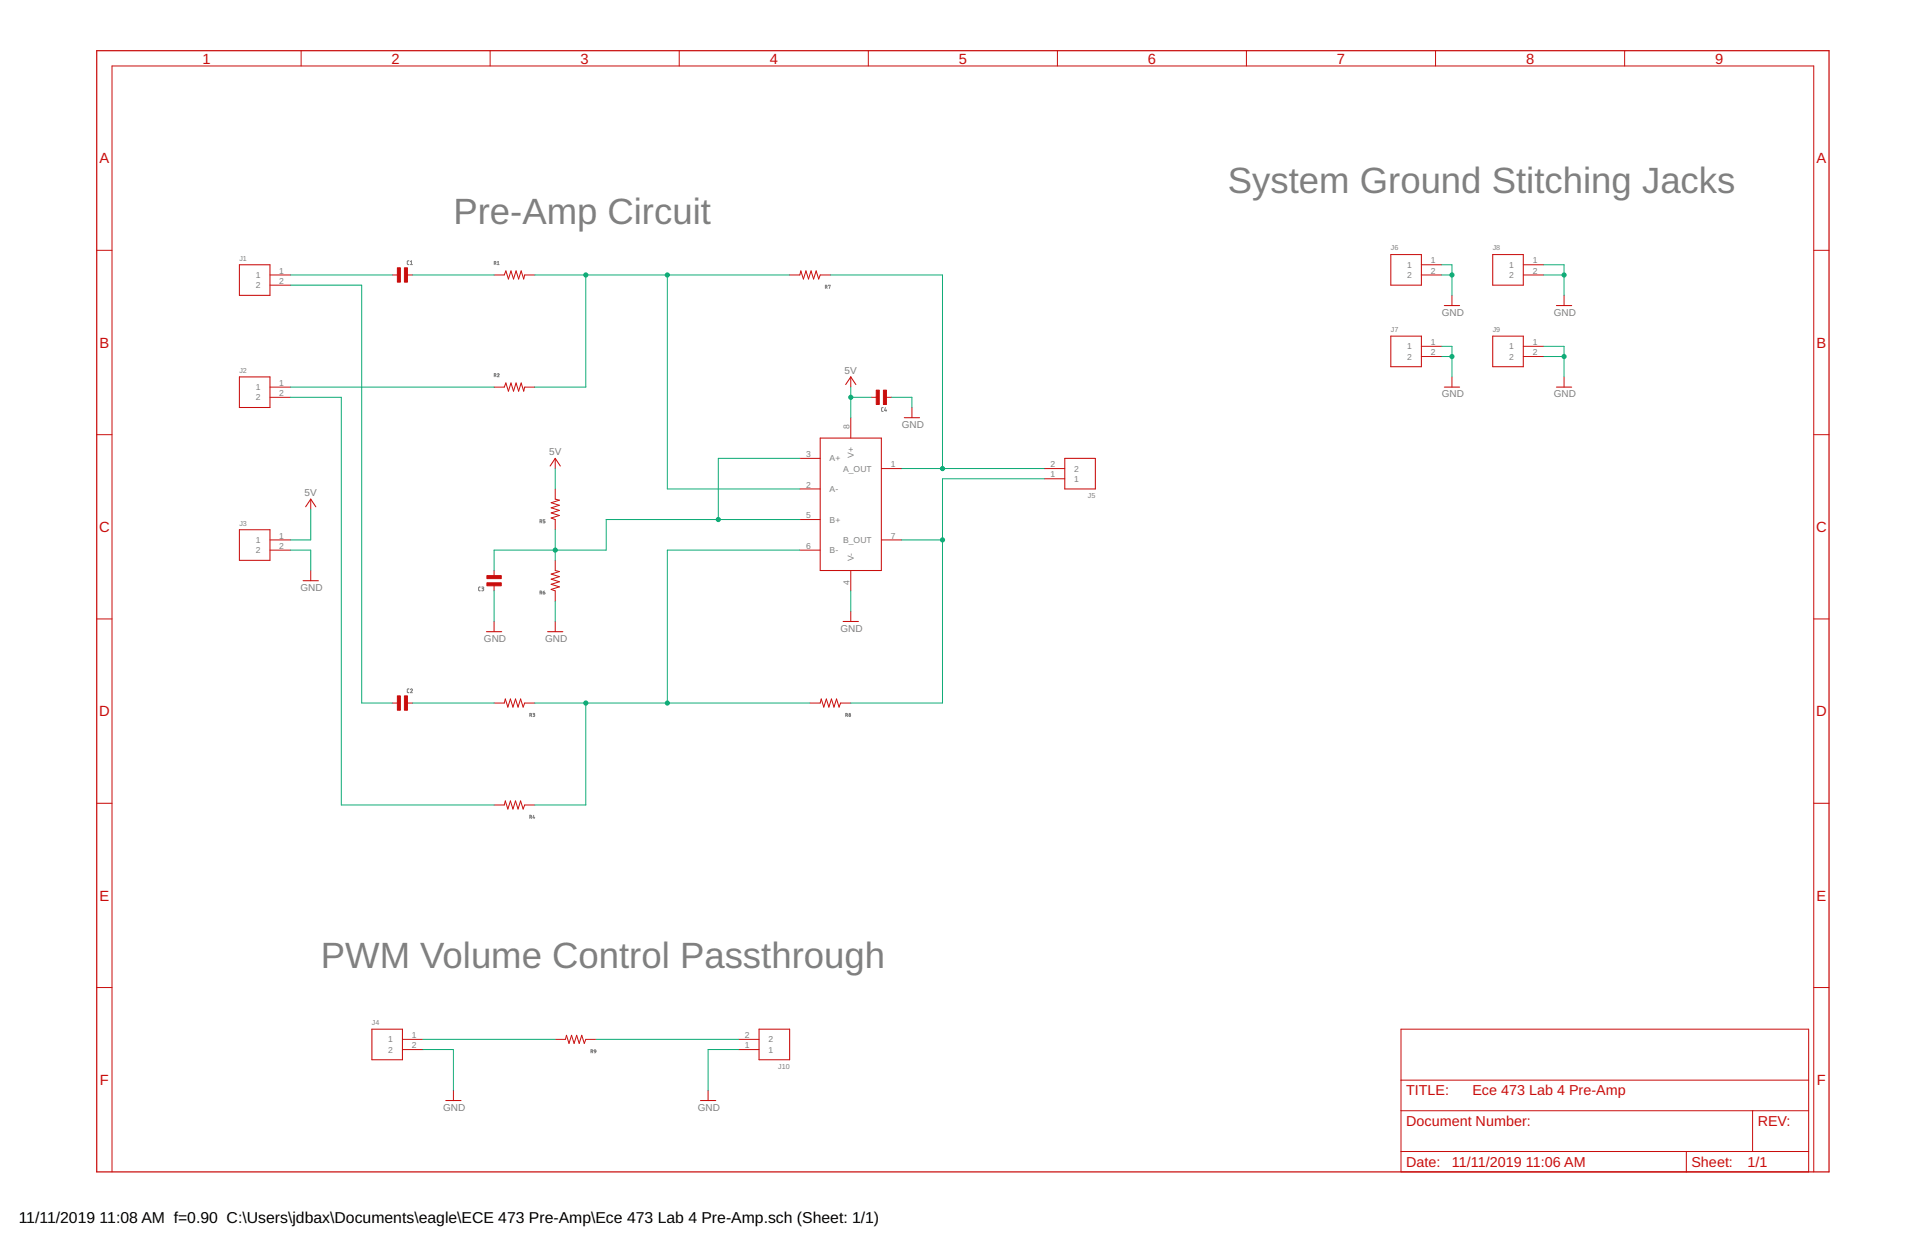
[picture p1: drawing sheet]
<svg xmlns="http://www.w3.org/2000/svg" width="432mm" height="279mm" viewBox="0 0 432 279" stroke-linecap="round" stroke-linejoin="round" font-family="sans-serif">
<g fill="none" stroke="#808080" stroke-width=".22">
<path d="M91.7 58.5l-.3 .2v.5l.3 .1M92.1 59.3h.4M92.1 58.7l.2-.2v.8M110.9 59h.3v-.3l-.3-.1v.7M111.1 59l.2 .3M111.6 58.8l.2-.2v.7M111.6 59.3h.4M185.1 64.4l.3-.1v-.3h-.3v.7M185.4 64.4l.1 .3M185.8 64.1l.4-.1-.2 .7M110.9 84.2l.3-.1v-.2l-.3-.1v.7M111.1 84.2l.2 .3"/>
<path d="M111.6 83.9a.19 .19 0 0 1 .2-.1 .19 .19 0 0 1 .1 .3l-.3 .4h.4M198.1 91.4l-.4 .2 .1 .6h.3M198.6 91.4l-.2 .7h.5M198.8 91.9v.3M121.1 116.9l.4-.1v-.2l-.4-.1v.7M121.4 116.9l.1 .3M122.2 116.5h-.4v.4l.4 .1v.2h-.4M107.7 131.6l-.3 .2v.6l.3 .1M108.1 131.6l.4 .1v.2l-.4 .1M108.3 132l.2 .4-.4 .1M121.1 132.9l.4-.1v-.2l-.4-.1v.7M121.4 132.9l.1 .3"/>
<path d="M121.8 132.9h.3a.2 .2 0 0 1 .1 .2 .2 .2 0 0 1-.2 .2 .2 .2 0 0 1-.2-.2zM122.2 132.5l-.4 .4M91.7 154.5l-.3 .2v.5l.3 .1M92.1 154.7a.23 .23 0 0 1 .3-.2 .23 .23 0 0 1 .1 .4l-.4 .4h.4M119.5 160l.4 .1v.2h-.3M118.9 160.4l.3-.1v-.2l-.3-.1v.7M119.1 160.4l.2 .3M119.7 160.3l.2 .3-.4 .1M189.7 160.4l.3-.1 .1-.2-.4-.1v.7M189.9 160.4l.2 .3M118.9 183.2h.2l.1-.3-.3-.1v.7M119.1 183.2l.2 .3"/>
<path d="M119.7 182.8l-.2 .6h.5M119.8 183.2v.3M132.6 235.8h.2M132.8 235.8l.1-.3-.3-.1v.7M132.8 235.8l.2 .3M133.3 235.5l.3-.1 .1 .4-.4-.1zM133.7 235.8l-.4 .3"/>
<circle cx="190.6" cy="160.5" r=".2"/>
<circle cx="190.6" cy="160.1" r=".15"/>
</g>
<path d="M21.7 11.4h388.6v251.4h-388.6z" fill="none" stroke="#c90d0c" stroke-width=".28"/>
<g fill="none" stroke="#c90d0c" stroke-width=".22">
<path d="M67.5 11.4v3.4M109.9 11.4v3.4M152.4 11.4v3.4M194.8 11.4v3.4M237.2 11.4v3.4M279.6 11.4v3.4M322 11.4v3.4M364.4 11.4v3.4M21.7 56.1h3.4M318.8 59.4h4.6M341.7 59.4h4.6M406.8 56.1h3.5"/>
<path d="M60.6 61.7h4.5M60.6 63.9h4.5M88 61.7h1.3M91.2 61.7h1.4M110.8 61.7h2.3l.4-1 .5 1.9 .6-1.9 .6 1.9 .6-1.9 .5 1.9 .6-1.9 .6 1.9 .2-.9h2.3M177.1 61.7h2.3l.2-1 .6 1.9 .6-1.9 .6 1.9 .5-1.9 .6 1.9 .6-1.9 .5 1.9 .4-.9h2.3M318.8 61.7h4.6M318.8 77.7h4.6M318.8 79.9h4.6M325.7 66.2v2.3M341.7 61.7h4.6M341.7 77.7h4.6"/>
<path d="M341.7 79.9h4.6M350.8 66.2v2.3M21.7 97.5h3.4M60.6 86.8h4.5M60.6 89.1h4.5M110.8 86.8h2.3l.4-.9 .5 1.8 .6-1.8 .6 1.8 .6-1.8 .5 1.8 .6-1.8 .6 1.8 .2-.9h2.3M190.8 84.5v2.3M190.8 93.7v4.5M195.4 89.1h1.4M198.6 89.1h1.4M204.6 91.4v2.3M325.7 84.5v2.3"/>
<path d="M350.8 84.5v2.3M406.8 97.5h3.5M69.7 111.9v2.3M124.5 102.8v2.3M124.5 109.6v2.3l1 .3-1.9 .5 1.9 .6-1.9 .6 1.9 .5-1.9 .6 1.9 .6-1.9 .6 .9 .3v2.3M179.4 102.8h4.6M179.4 109.6h4.6M179.4 116.5h4.6M197.7 105.1h4.6M234.3 105.1h4.5M234.3 107.4h4.5M21.7 138.8h3.4"/>
<path d="M60.6 123.4h4.5M60.6 121.1h4.5M69.7 127.9v2.3M110.8 127.9v1.4M110.8 131.1v1.4M110.8 139.4v2.2M124.5 125.6v2.3l1 .3-1.9 .5 1.9 .6-1.9 .6 1.9 .6-1.9 .5 1.9 .6-1.9 .6 .9 .3v2.3M124.5 139.4v2.2M179.4 123.4h4.6M190.8 127.9v4.6M190.8 137.1v2.3M197.7 121.1h4.6"/>
<path d="M406.8 138.8h3.5M88 157.6h1.3M91.2 157.6h1.4M110.8 157.6h2.3l.2-.9 .6 1.9 .6-1.9 .6 1.9 .5-1.9 .6 1.9 .6-1.9 .5 1.9 .4-1h2.3M181.7 157.6h2.3l.2-.9 .6 1.9 .6-1.9 .5 1.9 .6-1.9 .6 1.9 .5-1.9 .6 1.9 .4-1h2.2M21.7 180.1h3.4M110.8 180.5h2.3l.2-.9 .6 1.8 .6-1.8 .6 1.8 .5-1.8 .6 1.8 .6-1.8 .5 1.8 .4-.9h2.3M406.8 180.1h3.5M21.7 221.4h3.4M90.3 233.1h4.5M90.3 235.4h4.5M124.5 233.1h2.3l.3-.9 .5 1.8 .6-1.8 .6 1.8 .5-1.8 .6 1.8 .6-1.8 .6 1.8 .3-.9h2.3"/>
<path d="M165.7 233.1h4.6M165.7 235.4h4.6M314.3 230.8h91.4v32h-91.4zM406.8 221.4h3.5M101.7 244.5v2.3M158.8 244.5v2.3M314.3 249.1h91.4M314.3 258.2h91.4M314.3 242.2h91.4M378.3 258.2v4.6M393.1 249.1v9.1M25.1 262.8v-248h381.7v248"/>
</g>
<g fill="none" stroke="#c90d0c" stroke-width=".23">
<path d="M53.7 59.4h6.9v6.8h-6.9zM312 57.1h6.8v6.8h-6.8zM334.8 57.1h6.9v6.8h-6.9zM312 75.4h6.8v6.8h-6.8zM324 68.5h3.4M334.8 75.4h6.9v6.8h-6.9zM349.1 68.5h3.5M53.7 84.5h6.9v6.9h-6.9zM184 98.2h13.7v29.7h-13.7zM189.7 86.2l1.1-1.7 1.2 1.7M202.8 93.7h3.5M324 86.8h3.4"/>
<path d="M349.1 86.8h3.5M53.7 118.8h6.9v6.8h-6.9zM68.6 113.6l1.1-1.7 1.1 1.7M123.4 104.5l1.1-1.7 1.2 1.7M238.8 102.8h6.9v6.8h-6.9zM68 130.2h3.4M189.1 139.4h3.5M109.1 141.6h3.4M122.8 141.6h3.5M83.4 230.8h6.9v6.8h-6.9zM170.3 230.8h6.8v6.8h-6.8zM100 246.8h3.4"/>
<path d="M157.1 246.8h3.4"/>
</g>
<g fill="#c90d0c" stroke="#c90d0c" stroke-width=".22">
<path d="M89.1 60h.7v3.3h-.7z"/>
<path d="M90.7 60h.7v3.3h-.7z"/>
<path d="M89.1 156h.7v3.3h-.7z"/>
<path d="M90.7 156h.7v3.3h-.7z"/>
<path d="M109.2 130.7h3.2v.7h-3.2z"/>
<path d="M109.2 129.1h3.2v.7h-3.2z"/>
<path d="M198.2 87.5h.6v3.2h-.6z"/>
<path d="M196.6 87.5h.6v3.2h-.6z"/>
</g>
<g fill="none" stroke="#0dab76" stroke-width=".22">
<path d="M323.4 59.4h2.3v6.8M346.3 59.4h4.5v6.8M65.1 61.7h22.9M65.1 63.9h16v93.7h6.9M92.6 61.7h18.2M120 61.7h57.1M131.4 61.7v25.1h-11.4M149.7 61.7v47.9h29.7M186.3 61.7h25.1v43.4M323.4 77.7h2.3v6.8M323.4 61.7h2.3M323.4 79.9h2.3"/>
<path d="M346.3 61.7h4.5M346.3 77.7h4.5v6.8M346.3 79.9h4.5M65.1 89.1h11.5v91.4h34.2M65.1 86.8h45.7M190.8 86.8v6.9M190.8 89.1h4.6M200 89.1h4.6v2.3M69.7 114.2v6.9h-4.6M124.5 105.1v4.5M124.5 118.8v6.8M179.4 116.5h-43.4v6.9h-25.2v4.5"/>
<path d="M179.4 102.8h-18.3v13.7M202.3 105.1h32M234.3 107.4h-22.9v50.2h-20.6M65.1 123.4h4.6v4.5M110.8 132.5v6.9M124.5 134.8v4.6M179.4 123.4h-29.7v34.2M190.8 132.5v4.6M202.3 121.1h9.1M92.6 157.6h18.2M120 157.6h61.7M131.4 157.6v22.9h-11.4"/>
<path d="M94.8 235.4h6.9v9.1M94.8 233.1h29.7M133.7 233.1h32M165.7 235.4h-6.9v9.1"/>
</g>
<g fill="#0dab76" stroke="#0dab76" stroke-width=".22">
<circle cx="325.7" cy="61.7" r=".47"/>
<circle cx="325.7" cy="79.9" r=".47"/>
<circle cx="350.8" cy="61.7" r=".47"/>
<circle cx="350.8" cy="79.9" r=".47"/>
<circle cx="190.8" cy="89.1" r=".47"/>
<circle cx="161.1" cy="116.5" r=".47"/>
<circle cx="124.5" cy="123.4" r=".47"/>
<circle cx="149.7" cy="61.7" r=".47"/>
<circle cx="131.4" cy="61.7" r=".47"/>
<circle cx="211.4" cy="105.1" r=".47"/>
<circle cx="211.4" cy="121.1" r=".47"/>
<circle cx="131.4" cy="157.6" r=".47"/>
<circle cx="149.7" cy="157.6" r=".47"/>
</g>
<g font-size="8.2" fill="#808080">
<text x="275.4" y="43.4">System Ground Stitching Jacks</text>
<text x="101.7" y="50.2">Pre-Amp Circuit</text>
<text x="72" y="217.1">PWM Volume Control Passthrough</text>
</g>
<g font-size="3.5">
<text x="4.2" y="274.2">11/11/2019</text>
<text x="22.4" y="274.2">11:08 AM f=0.90 C:\Users\jdbax\Documents\eagle\ECE 473 Pre-Amp\Ece 473 Lab 4 Pre-Amp.sch (Sheet: 1/1)</text>
</g>
<g font-size="3.3" fill="#c90d0c">
<text x="45.4" y="14.3">1</text>
<text x="87.8" y="14.3">2</text>
<text x="130.2" y="14.3">3</text>
<text x="172.7" y="14.3">4</text>
<text x="215.1" y="14.3">5</text>
<text x="257.5" y="14.3">6</text>
<text x="299.9" y="14.3">7</text>
<text x="342.3" y="14.3">8</text>
<text x="384.7" y="14.3">9</text>
<text x="22.3" y="36.6">A</text>
<text x="407.5" y="36.6">A</text>
<text x="22.3" y="78">B</text>
<text x="407.5" y="78">B</text>
<text x="22.2" y="119.3">C</text>
<text x="407.4" y="119.3">C</text>
<text x="22.2" y="160.6">D</text>
<text x="407.4" y="160.6">D</text>
<text x="22.3" y="202">E</text>
<text x="407.5" y="202">E</text>
<text x="22.4" y="243.3">F</text>
<text x="407.6" y="243.3">F</text>
</g>
<g font-size="3.2" fill="#c90d0c">
<text x="315.4" y="245.6">TITLE:</text>
<text x="330.3" y="245.6">Ece 473 Lab 4 Pre-Amp</text>
<text x="315.4" y="252.5">Document Number:</text>
<text x="394.3" y="252.5">REV:</text>
<text x="315.4" y="261.6">Date:</text>
<text x="325.7" y="261.6">11/11/2019</text>
<text x="342.3" y="261.6">11:06 AM</text>
<text x="379.4" y="261.6">Sheet:</text>
<text x="392" y="261.6">1/1</text>
</g>
<g font-size="2.2" fill="#808080">
<text x="323.4" y="70.8">GND</text>
<text x="348.6" y="70.8">GND</text>
<text x="189.5" y="83.8">5V</text>
<text x="323.4" y="89.1">GND</text>
<text x="348.6" y="89.1">GND</text>
<text x="202.3" y="95.9">GND</text>
<text x="123.2" y="102.1">5V</text>
<text x="68.3" y="111.3">5V</text>
<text x="67.4" y="132.5">GND</text>
<text x="108.6" y="143.9">GND</text>
<text x="122.3" y="143.9">GND</text>
<text x="188.6" y="141.7">GND</text>
<text x="99.4" y="249.1">GND</text>
<text x="156.6" y="249.1">GND</text>
</g>
<g font-size="1.9" fill="#808080">
<text x="320.9" y="59.1">1</text>
<text x="343.8" y="59.1">1</text>
<text x="57.4" y="62.3">1</text>
<text x="57.4" y="64.6">2</text>
<text x="62.7" y="61.3">1</text>
<text x="62.7" y="63.6">2</text>
<text x="315.7" y="60.1">1</text>
<text x="315.7" y="62.3">2</text>
<text x="320.9" y="61.3">2</text>
<text x="338.5" y="60.1">1</text>
<text x="338.5" y="62.3">2</text>
<text x="343.8" y="61.3">2</text>
<text x="320.9" y="77.3">1</text>
<text x="343.8" y="77.3">1</text>
<text x="315.7" y="78.3">1</text>
<text x="315.7" y="80.6">2</text>
<text x="320.9" y="79.6">2</text>
<text x="338.5" y="78.3">1</text>
<text x="338.5" y="80.6">2</text>
<text x="343.8" y="79.6">2</text>
<text x="57.4" y="87.5">1</text>
<text x="57.4" y="89.8">2</text>
<text x="62.7" y="86.5">1</text>
<text x="62.7" y="88.8">2</text>
<text x="190.5" y="96.1" transform="rotate(-90 190.5 96.1)">8</text>
<text x="180.8" y="102.5">3</text>
<text x="186.1" y="103.5">A+</text>
<text x="189.1" y="105.8">A_OUT</text>
<text x="191.5" y="102.7" transform="rotate(-90 191.5 102.7)">V+</text>
<text x="199.8" y="104.8">1</text>
<text x="235.7" y="107">1</text>
<text x="235.7" y="104.8">2</text>
<text x="240.9" y="105.8">2</text>
<text x="180.8" y="109.3">2</text>
<text x="186.1" y="110.3">A-</text>
<text x="240.9" y="108.1">1</text>
<text x="180.8" y="116.2">5</text>
<text x="186.1" y="117.2">B+</text>
<text x="57.4" y="121.8">1</text>
<text x="57.4" y="124.1">2</text>
<text x="62.7" y="120.8">1</text>
<text x="62.7" y="123">2</text>
<text x="180.8" y="123">6</text>
<text x="186.1" y="124.1">B-</text>
<text x="189.1" y="121.8">B_OUT</text>
<text x="191.5" y="125.8" transform="rotate(-90 191.5 125.8)">V-</text>
<text x="199.8" y="120.8">7</text>
<text x="190.5" y="131.1" transform="rotate(-90 190.5 131.1)">4</text>
<text x="87.1" y="233.8">1</text>
<text x="92.4" y="232.8">1</text>
<text x="167.1" y="232.8">2</text>
<text x="172.4" y="233.8">2</text>
<text x="87.1" y="236">2</text>
<text x="92.4" y="235">2</text>
<text x="167.1" y="235">1</text>
<text x="172.4" y="236">1</text>
</g>
<g font-size="1.6" fill="#808080">
<text x="53.7" y="58.5">J1</text>
<text x="312" y="56.2">J6</text>
<text x="334.8" y="56.2">J8</text>
<text x="312" y="74.5">J7</text>
<text x="334.8" y="74.5">J9</text>
<text x="53.7" y="83.6">J2</text>
<text x="244" y="111.7">J5</text>
<text x="53.7" y="117.9">J3</text>
<text x="83.4" y="229.9">J4</text>
<text x="174.5" y="239.7">J10</text>
</g>
</svg>
